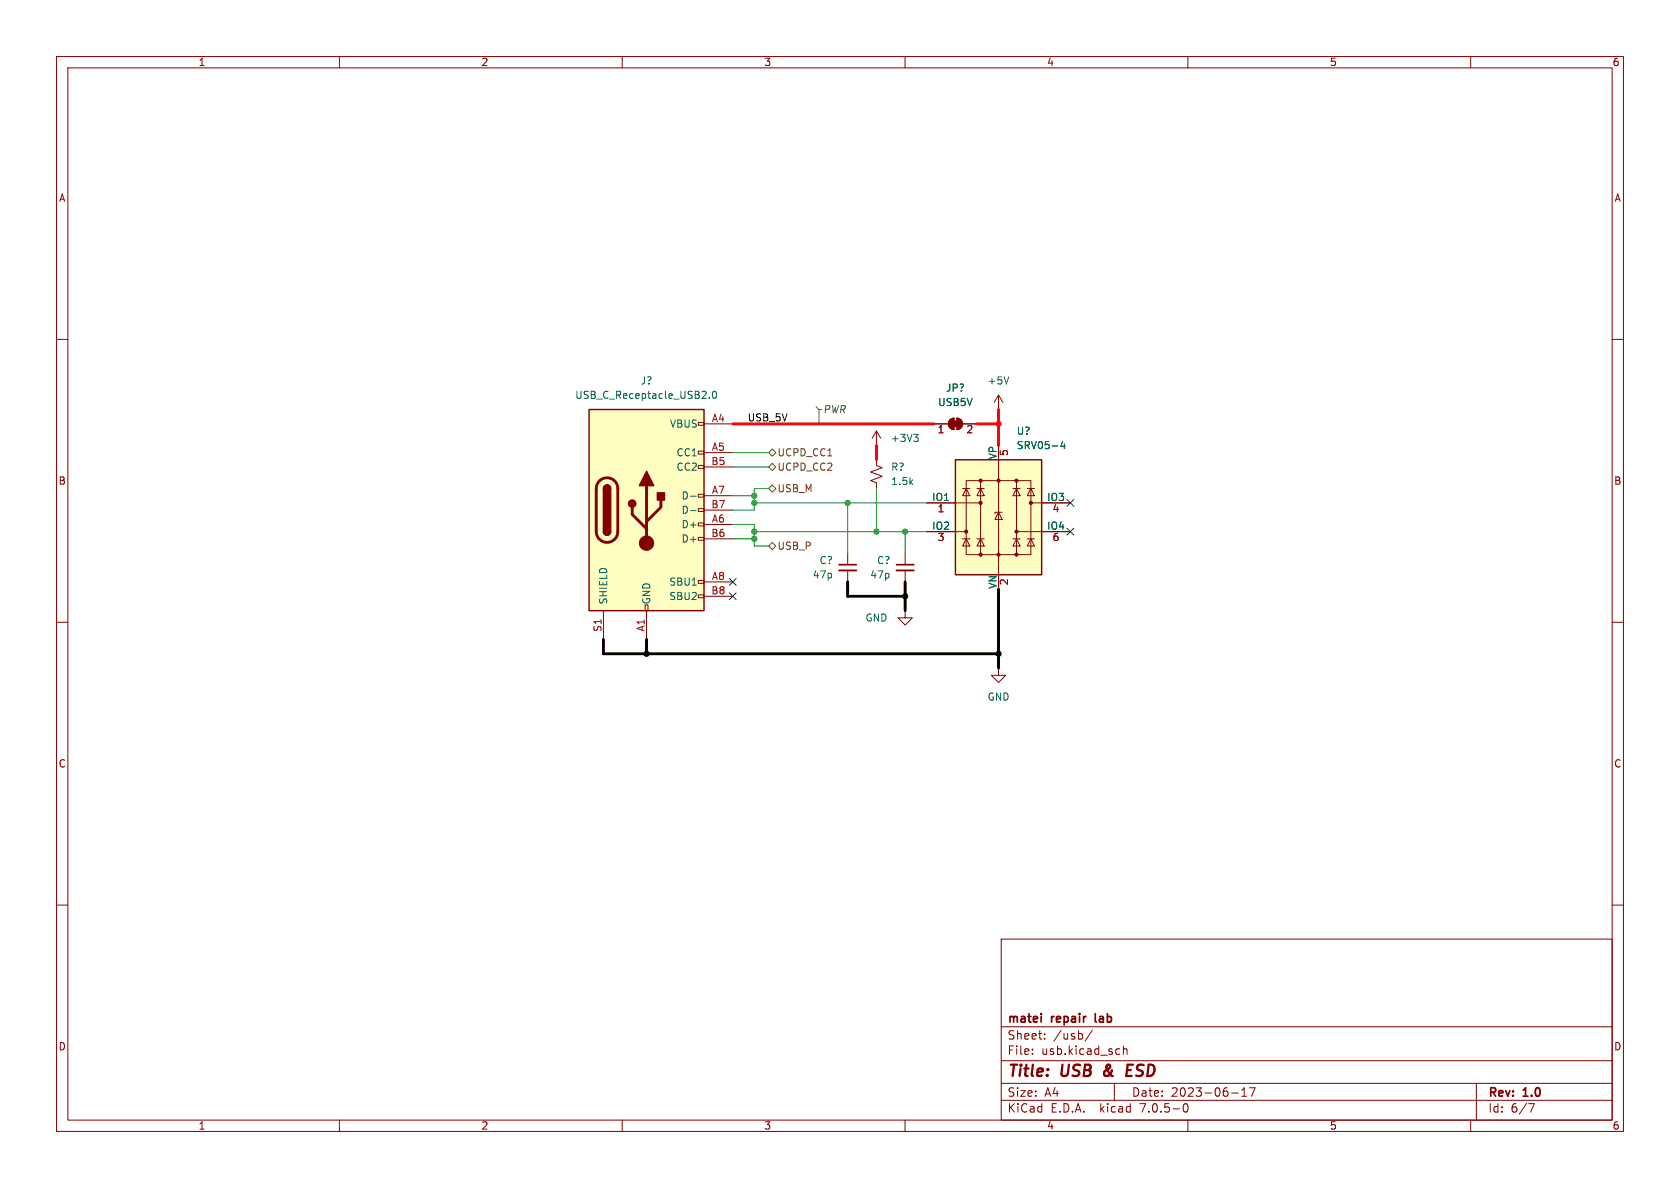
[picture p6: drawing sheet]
<svg xmlns="http://www.w3.org/2000/svg" width="297mm" height="210mm" viewBox="0 0 297 210" stroke-linecap="round" stroke-linejoin="round" font-family="sans-serif">
<g fill="none" stroke="#840000" stroke-width=".18">
<path d="M10 10h277v190h-277zM12 12h273v186h-273zM60 10v2M110 10v2M160 10v2M210 10v2M260 10v2M10 60h2M285 60h2M123.4 79.8h1.1v.5h-1.1zM123.4 74.7h1.1v.5h-1.1zM124.5 74.9h5"/>
<path d="M154.9 76.2l-.7 1.3M154.9 76.2v2.5M154.9 76.2l.8 1.3M165.1 74.9h2.5M168 74.2l.7-.3v2a1.02 1.02 0 0 1-1-.6 1.02 1.02 0 0 1 .3-1.1zM169.2 73.9a1.02 1.02 0 0 1 1 1 1.02 1.02 0 0 1-1 1zM170.2 74.9h2.5M176.5 69.9l-.7 1.2M176.5 69.9v2.5M176.5 69.9l.8 1.2M123.4 95h1.1v.5h-1.1zM123.4 92.5h1.1v.5h-1.1z"/>
<path d="M123.4 89.9h1.1v.5h-1.1zM123.4 87.4h1.1v.5h-1.1zM123.4 82.3h1.1v.5h-1.1zM124.5 95.3h5M124.5 80h5M124.5 92.7h5M124.5 87.6h5M124.5 82.6h5M124.5 90.2h5M149.9 97.8v2M154.9 81.3v1l1.1 .4-2.1 .7 2.1 .8-2.1 .8 1 .3v1.1M160 97.8v2"/>
<path d="M163.8 88.9h9.6M163.8 94h7M170.2 95.3h1.2M170.2 86.4h1.2M170.8 85h11.4v13h-11.4zM170.8 95.3l.6 1.2h-1.2zM170.8 86.4l.6 1.2h-1.2zM172.7 95.3h1.3M172.7 86.4h1.3M173.4 95.3l.6 1.2h-1.3zM173.4 86.4l.6 1.2h-1.3zM173.4 85v13"/>
<path d="M176.5 90.6l.7 1.2h-1.3zM176.5 81.3v20.3M177.2 90.6h-1.3v.2M179.1 95.3h1.2M179.1 86.4h1.2M179.7 95.3l.6 1.2h-1.2zM179.7 86.4l.6 1.2h-1.2zM179.7 85v13M179.7 94h9.5M181.6 95.3h1.3M181.6 86.4h1.3M182.2 95.3l.7 1.2h-1.3z"/>
<path d="M182.2 86.4l.7 1.2h-1.3zM182.2 88.9h7M10 110h2M106.7 108v5M114 106.9h.6v1.1h-.6zM114.3 108v5M123.4 105.2h1.1v.5h-1.1zM123.4 102.6h1.1v.5h-1.1zM124.5 102.9h5M124.5 105.4h5M149.9 100.8v2.1M160 108v1.2h-1.3l1.3 1.3 1.3-1.3h-1.3"/>
<path d="M160 100.8v2.1M176.5 118.1v1.3h1.3l-1.3 1.3-1.2-1.3h1.2M285 110h2M10 160h2M285 160h2M177 166h108v32h-108zM60 198v2M110 198v2M160 198v2M177 194.5h108M177 191.5h108M177 187.5h108"/>
<path d="M177 181.5h108M182.5 186.3v.1M182.5 185.5v.1M184.7 183.6v.1M184.7 182.8v.1M193.1 182.1l-1.3 2M197 191.5v3M197.8 185.4l.2 .1M198 186.3l-.2 .1M198.6 184.9v1.5M198.6 185.5l.2-.1 .4 .1v.9M209.3 195.2l.2-.1a.81 .81 0 0 1 .6 .6 .81 .81 0 0 1-.3 .8l-.1 .1a.81 .81 0 0 1-.4-1.4z"/>
<path d="M210 198v2M217.7 193.2h1.2M219.5 193.8h.9M219.5 192.7l.5-.4v1.5M220.9 192.3h1l-.7 1.5M260 198v2M261 191.5v6.5M270.2 195.1h1l-.6 1.5"/>
</g>
<path d="M199.2 189.2h.7M200.3 188.2h-.9l-.3 2h1" fill="none" stroke="#840000" stroke-width=".4"/>
<path d="M148.3 99.8h3.1M158.5 99.8h3M184.1 179.2v.1M184.1 179.7v1" fill="none" stroke="#840000" stroke-width=".3"/>
<path d="M125.4 70.3v.1M126.1 69.3l.1-.1a.68 .68 0 0 1 .5 .6 .68 .68 0 0 1-.5 .6l-.1-.1-.2-.4zM161.5 76.8h.8l-.4 .5M162.1 77.3l.2 .2v.3l-.2 .2M178.3 66.6l-.4 1.3M187.9 78l-.3 .9h.7M188.2 78.5v.8M122.1 87.7h.9M122.1 90.3h.9" fill="none" stroke="#006464" stroke-width=".18"/>
<path d="M148.3 100.8h3.1M158.5 100.8h3" fill="none" stroke="#840000" stroke-width=".33"/>
<g fill="#ffffc2" stroke="#ffffc2" stroke-width=".18">
<path d="M168.9 81.3h15.2v20.3h-15.2z"/>
<path d="M104.1 72.4h20.4v35.6h-20.4z"/>
</g>
<path d="M104.1 72.4h20.4v35.6h-20.4zM106.7 94a.64 .64 0 0 0 .6 .6 .64 .64 0 0 0 .6-.6M106.7 86.4a.64 .64 0 0 1 .6-.7 .64 .64 0 0 1 .6 .7M168.9 81.3h15.2v20.3h-15.2z" fill="none" stroke="#840000" stroke-width=".25"/>
<g fill="#840000" stroke="#840000" stroke-width=".18">
<path d="M168.4 74.4h1v1h-1z"/>
<path d="M168 74.2l.7-.3v2a1.02 1.02 0 0 1-1-.6 1.02 1.02 0 0 1 .3-1.1z"/>
<path d="M169.2 73.9a1.02 1.02 0 0 1 1 1 1.02 1.02 0 0 1-1 1z"/>
<circle cx="170.8" cy="94" r=".28"/>
<circle cx="173.4" cy="98" r=".28"/>
<circle cx="173.4" cy="88.9" r=".28"/>
<circle cx="173.4" cy="85" r=".28"/>
<circle cx="176.5" cy="98" r=".28"/>
<circle cx="176.5" cy="85" r=".28"/>
<circle cx="179.7" cy="98" r=".28"/>
<circle cx="179.7" cy="94" r=".28"/>
<circle cx="179.7" cy="85" r=".28"/>
<circle cx="182.2" cy="88.9" r=".28"/>
<circle cx="114.3" cy="96" r="1.27"/>
</g>
<path d="M106 85a1.9 1.9 0 0 1 2-.4 1.9 1.9 0 0 1 1.2 1.8v7.6a1.91 1.91 0 0 1-1.9 1.9 1.91 1.91 0 0 1-1.9-1.9v-7.8l.2-.6zM111.8 89.7v1.2l2.5 2.6M114.3 85.9v10.1M116.8 88.4v1.3l-2.5 2.5" fill="none" stroke="#840000" stroke-width=".51"/>
<g fill="#840000" stroke="#840000" stroke-width=".25">
<path d="M106.7 94h1.2a.64 .64 0 0 1-.6 .6 .64 .64 0 0 1-.6-.6z"/>
<path d="M106.7 86.4h1.2v7.6h-1.2z"/>
<path d="M106.9 85.9a.64 .64 0 0 1 .7-.1 .64 .64 0 0 1 .3 .6h-1.2z"/>
<path d="M114.3 83.3l1.3 2.6h-2.6z"/>
<path d="M116.2 87.1h1.3v1.3h-1.3z"/>
<circle cx="111.8" cy="89" r=".63"/>
</g>
<path d="M144.3 71.9l.5 .5h.5h-.5v2.5" fill="none" stroke="#484848" stroke-width=".18"/>
<path d="M135.9 82.6l.6-.7 .7 .7-.7 .6zM135.9 80l.6-.6 .7 .6-.7 .6zM135.9 86.4l.6-.7 .7 .7-.7 .6zM135.9 96.5l.6-.6 .7 .6-.7 .7z" fill="none" stroke="#725600" stroke-width=".18"/>
<path d="M106.7 113v2.6h69.8M114.3 113v2.6M149.9 102.9v2.5h10.1M160 102.9v5.1M176.5 104.1v14" fill="none" stroke="#000" stroke-width=".51"/>
<path d="M129.5 92.7h3.8v3.8h2.6M129.5 80h6.4M129.5 87.6h3.8M129.5 82.6h6.4M129.5 95.3h3.8M133.3 88.9h30.5M133.3 94h30.5M135.9 86.4h-2.6v3.8h-3.8M149.9 88.9v8.9M154.9 86.4v7.6M160 94v3.8" fill="none" stroke="#009600" stroke-width=".18"/>
<path d="M129.5 74.9h35.6M154.9 78.7v2.6M172.7 74.9h3.8M176.5 72.4v6.3" fill="none" stroke="#ff000b" stroke-width=".51"/>
<path d="M188.6 88.3l1.2 1.2M188.6 93.4l1.2 1.2M189.8 88.3l-1.2 1.2M189.8 93.4l-1.2 1.2M128.9 104.8l1.2 1.2M128.9 102.3l1.2 1.2M130.1 104.8l-1.2 1.2M130.1 102.3l-1.2 1.2" fill="none" stroke="#000084" stroke-width=".18"/>
<g fill="#009600" stroke="#009600" stroke-width=".18">
<circle cx="133.3" cy="87.6" r=".46"/>
<circle cx="133.3" cy="95.3" r=".46"/>
<circle cx="133.3" cy="94" r=".46"/>
<circle cx="154.9" cy="94" r=".46"/>
<circle cx="160" cy="94" r=".46"/>
<circle cx="149.9" cy="88.9" r=".46"/>
<circle cx="133.3" cy="88.9" r=".46"/>
</g>
<g fill="#000" stroke="#000" stroke-width=".18">
<circle cx="114.3" cy="115.6" r=".46"/>
<circle cx="160" cy="105.4" r=".46"/>
<circle cx="176.5" cy="115.6" r=".46"/>
</g>
<circle cx="176.5" cy="74.9" r=".46" fill="#ff000b" stroke="#ff000b" stroke-width=".18"/>
<g font-size="2.8" fill="#840000">
<text x="178" y="190.8">Title:</text>
<text x="187.5" y="190.8">USB</text>
<text x="195.6" y="190.8">&amp;</text>
<text x="200.2" y="190.8">ESD</text>
</g>
<g font-size="2.1" fill="#840000">
<text x="178" y="183.9">Sheet:</text>
<text x="178" y="181.1">matei</text>
<text x="185.8" y="181.1">repair</text>
<text x="186.2" y="183.9">/usb/</text>
<text x="194" y="181.1">lab</text>
<text x="178" y="186.6">File:</text>
<text x="184" y="186.6">usb.kicad_sch</text>
<text x="178" y="196.8">KiCad</text>
<text x="178" y="194">Size:</text>
<text x="184.6" y="194">A4</text>
<text x="185.7" y="196.8">E.D.A.</text>
<text x="194.4" y="196.8">kicad</text>
<text x="200" y="194">Date:</text>
<text x="201.5" y="196.8">7.0.5-0</text>
<text x="206.9" y="194">2023-06-17</text>
<text x="263" y="194.2">Rev:</text>
<text x="263" y="196.8">Id:</text>
<text x="267" y="196.8">6/7</text>
<text x="269.2" y="194.2">1.0</text>
</g>
<g font-size="1.8" fill="#840000">
<text x="35" y="11.8">1</text>
<text x="85" y="11.8">2</text>
<text x="135" y="11.8">3</text>
<text x="185" y="11.8">4</text>
<text x="235" y="11.8">5</text>
<text x="285" y="11.8">6</text>
<text x="10.4" y="35.8">A</text>
<text x="285.4" y="35.8">A</text>
<text x="10.3" y="85.8">B</text>
<text x="285.3" y="85.8">B</text>
<text x="10.3" y="135.8">C</text>
<text x="285.3" y="135.8">C</text>
<text x="10.3" y="185.8">D</text>
<text x="285.3" y="185.8">D</text>
<text x="35" y="199.8">1</text>
<text x="85" y="199.8">2</text>
<text x="135" y="199.8">3</text>
<text x="185" y="199.8">4</text>
<text x="235" y="199.8">5</text>
<text x="285" y="199.8">6</text>
</g>
<g font-size="1.8" fill="#006464">
<text x="101.6" y="70.7">USB_C_Receptacle_USB2.0</text>
<text x="113.2" y="68.1">J?</text>
<text x="165.8" y="71.9">USB5V</text>
<text x="167.2" y="69.4">JP?</text>
<text x="174.5" y="68.1">+5V</text>
<text x="118.4" y="75.8">VBUS</text>
<text x="179.7" y="77">U?</text>
<text x="119.6" y="80.8">CC1</text>
<text x="119.6" y="83.4">CC2</text>
<text x="157.4" y="78.3">+3V3</text>
<text x="157.5" y="83.4">R?</text>
<text x="176.3" y="81.3" transform="rotate(-90 176.3 81.3)">VP</text>
<text x="179.7" y="79.6">SRV05-4</text>
<text x="120.5" y="88.5">D-</text>
<text x="157.5" y="85.9">1.5k</text>
<text x="164.7" y="88.6">IO1</text>
<text x="185.1" y="88.6">IO3</text>
<text x="120.5" y="93.5">D+</text>
<text x="120.5" y="91">D-</text>
<text x="164.7" y="93.7">IO2</text>
<text x="185.1" y="93.7">IO4</text>
<text x="120.5" y="96.1">D+</text>
<text x="144.8" y="99.9">C?</text>
<text x="155" y="99.9">C?</text>
<text x="107.5" y="106.9" transform="rotate(-90 107.5 106.9)">SHIELD</text>
<text x="115.1" y="106.9" transform="rotate(-90 115.1 106.9)">GND</text>
<text x="118.3" y="103.7">SBU1</text>
<text x="118.3" y="106.2">SBU2</text>
<text x="143.6" y="102.4">47p</text>
<text x="153.8" y="102.4">47p</text>
<text x="176.3" y="104.1" transform="rotate(-90 176.3 104.1)">VN</text>
<text x="152.9" y="110">GND</text>
<text x="174.5" y="124">GND</text>
</g>
<g font-size="1.8" fill="#a90000">
<text x="125.8" y="74.7">A4</text>
<text x="165.7" y="76.8">1</text>
<text x="170.8" y="76.8">2</text>
<text x="125.7" y="82.3">B5</text>
<text x="125.8" y="79.8">A5</text>
<text x="178.4" y="80.7" transform="rotate(-90 178.4 80.7)">5</text>
<text x="125.7" y="89.9">B7</text>
<text x="125.8" y="87.4">A7</text>
<text x="125.7" y="95">B6</text>
<text x="125.8" y="92.5">A6</text>
<text x="165.7" y="90.8">1</text>
<text x="165.7" y="95.9">3</text>
<text x="186" y="90.8">4</text>
<text x="186" y="95.9">6</text>
<text x="125.7" y="105.2">B8</text>
<text x="125.8" y="102.6">A8</text>
<text x="178.4" y="103.5" transform="rotate(-90 178.4 103.5)">2</text>
<text x="106.4" y="111.8" transform="rotate(-90 106.4 111.8)">S1</text>
<text x="114" y="111.7" transform="rotate(-90 114 111.7)">A1</text>
</g>
<text font-size="1.8" fill="#0f0f0f" x="132.1" y="74.6">USB_5V</text>
<text font-size="1.8" fill="#484848" x="145.5" y="73.2">PWR</text>
<g font-size="1.8" fill="#725600">
<text x="137.4" y="83.4">UCPD_CC2</text>
<text x="137.4" y="80.8">UCPD_CC1</text>
<text x="137.4" y="87.2">USB_M</text>
<text x="137.4" y="97.3">USB_P</text>
</g>
</svg>
